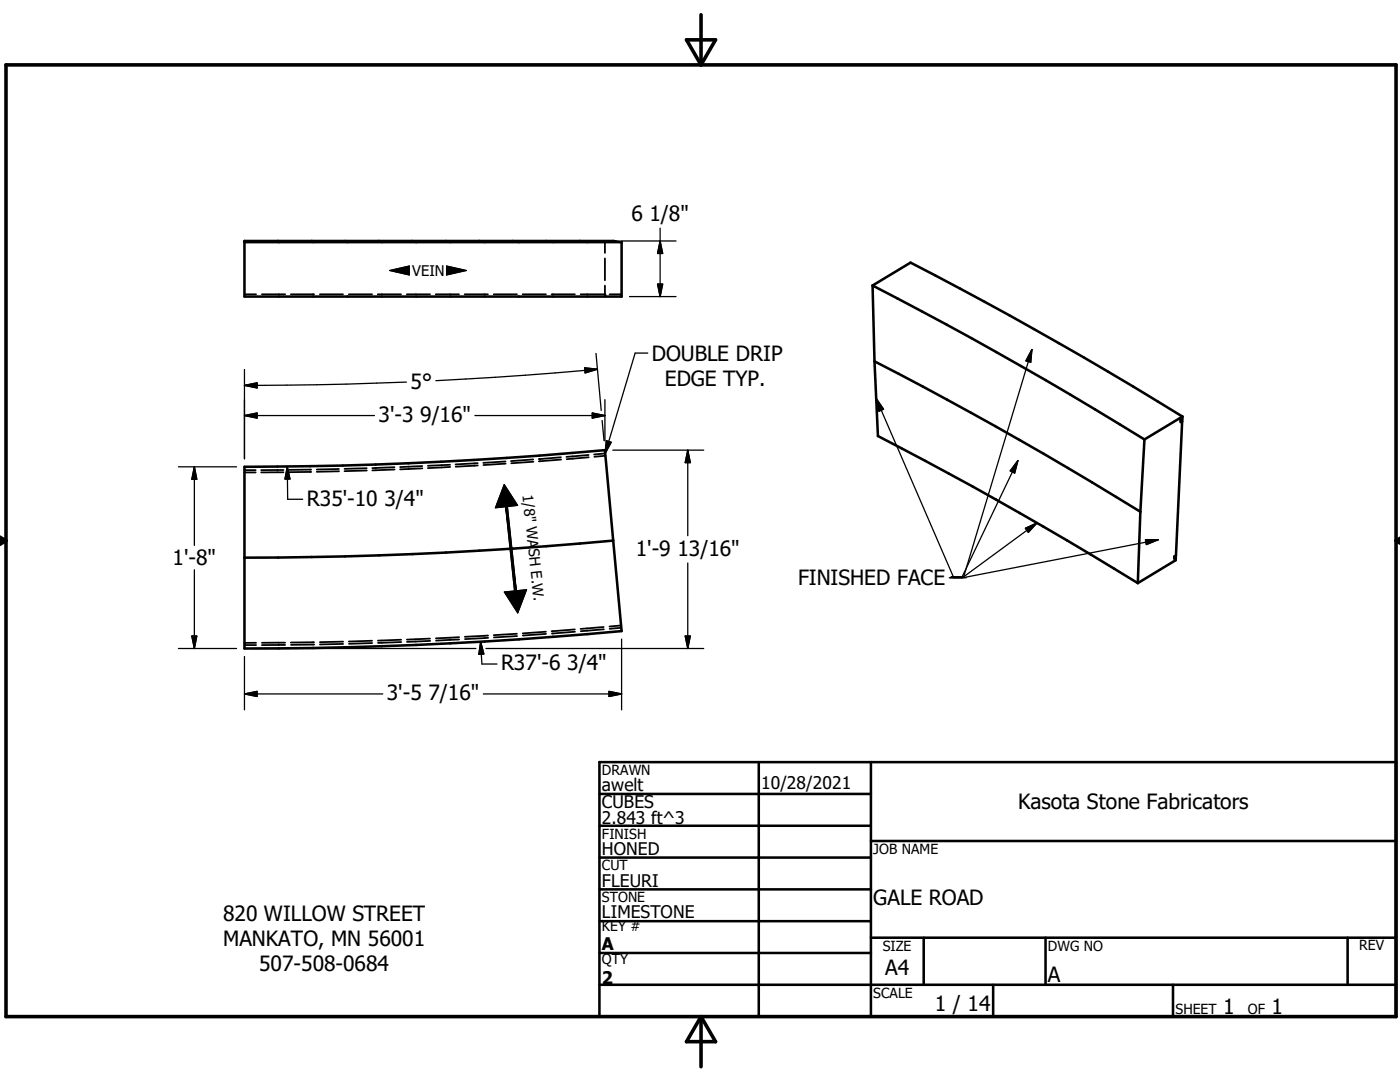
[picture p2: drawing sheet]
<svg xmlns="http://www.w3.org/2000/svg" width="279mm" height="216mm" viewBox="0 0 279 216" stroke-linecap="round" stroke-linejoin="round" font-family="sans-serif">
<g fill="none" stroke="#000" stroke-width=".36">
<path d="M48.8 58.7h2.3M52.3 58.7h4.6M58 58.7h4.7M63.8 58.7h4.7M69.6 58.7h4.7M75.4 58.7h4.6M81.2 58.7h4.6M87 58.7h4.6M92.7 58.7h4.7M98.5 58.7h4.7M104.3 58.7h4.6M110.1 58.7h4.6"/>
<path d="M115.9 58.7h4.6M120.7 51.6v4.3M120.7 57v2.2M120.8 58.7v.2M120.8 59v.2M121.3 48.2l-.6 .1v2.2M121.7 58.7h2.3v.2M122.4 48.1l-.6 .1M123.9 58.7v.2M123.9 59v.2M124 59v.2M48.8 94.3h2.2"/>
<path d="M48.8 93.8h2.2M56.6 94.2l-4.5 .1M56.6 93.8h-4.5M62.1 93.7l-4.4 .1M62.1 94.2h-4.4M67.6 93.6l-4.4 .1M67.7 94l-4.5 .1M73.2 93.4l-4.4 .2M73.2 93.9l-4.4 .1M78.7 93.2l-4.4 .2M78.8 93.7l-4.5 .2M84.3 93l-4.5 .2"/>
<path d="M84.3 93.5l-4.5 .2M89.8 92.7l-4.4 .2M89.8 93.2l-4.4 .2M95.3 92.4l-4.4 .3M95.4 92.9l-4.5 .2M100.9 92.1l-4.4 .3M100.9 92.5l-4.4 .3M106.4 91.7l-4.4 .3M106.5 92.1l-4.5 .3M111.9 91.2l-4.4 .4M112 91.7l-4.5 .4M117.5 90.8l-4.5 .4"/>
<path d="M117.5 91.2l-4.4 .4M120.8 90.5l-2.2 .2M120.8 90.9l-2.2 .2M48.8 128.7h2.3M51.1 128.3h-2.3M56.9 128.7h-4.6M56.9 128.2l-4.6 .1M62.7 128.2h-4.7M62.7 128.6l-4.6 .1M68.5 128.5l-4.7 .1M68.5 128l-4.7 .1M74.3 127.9l-4.7 .1"/>
<path d="M74.3 128.3l-4.7 .2M80 127.7l-4.6 .1M80.1 128.1l-4.7 .2M85.8 127.4l-4.6 .2M85.8 127.9l-4.6 .2M91.6 127.6l-4.6 .2M91.6 127.1l-4.6 .3M97.4 126.8l-4.6 .3M97.4 127.3l-4.6 .2M103.2 126.5l-4.7 .2M103.2 126.9l-4.6 .3M108.9 126.1l-4.6 .3"/>
<path d="M109 126.5l-4.7 .3M114.7 125.6l-4.6 .3M114.7 126.1l-4.6 .3M120.5 125.1l-4.6 .4M120.5 125.6l-4.6 .3M123.9 124.8l-2.3 .2M124 125.3l-2.3 .2"/>
</g>
<g fill="none" stroke="#000" stroke-width=".51">
<path d="M48.8 48.1h73.6l1.7 .2v10.9h-75.3zM48.8 48.3h75.3M174.1 57a799.6 799.6 0 0 1 54.3 30.7M174.1 57l.4 15.1M174.1 57l7.6-4.6a817.2 817.2 0 0 1 54.3 30.7M174.5 72.1a766.1 766.1 0 0 1 53.1 30M174.5 72.1l.7 14.9a784.3 784.3 0 0 1 51.9 29.4M48.8 93.1a803 803 0 0 0 71.9-3.3l3.4 36.1a820.6 820.6 0 0 1-75.3 3.5zM228.4 87.7l-.8 14.4M235.6 83.8v.4l.3-.2M235.6 83.8l.3 .2M235.9 84l-1.2 26.9-.3 .2v.4l.3-.2"/>
<path d="M236 83.1v.6l-.4 .1M236 83.1l-7.6 4.6M122.4 107.9a799.9 799.9 0 0 1-73.6 3.4M227.6 102.1l-.5 14.3M234.4 111.1l.3 .2M234.7 111.3l-.1 .5-7.5 4.6M119.6 158.4h54.2M119.6 152.1h159v50.8h-159zM151.4 152.1v50.8M173.8 152.1v50.8M119.6 164.8h54.2M119.6 171.1h54.2"/>
<path d="M119.6 177.5h54.2M173.8 167.8h104.8M119.6 183.8h54.2M119.6 190.2h54.2M119.6 196.5h159M173.8 187.1h104.8M184.3 187.1v9.4M198.2 196.5v6.4M208.7 187.1v9.4M234.1 196.5v6.4M268.9 187.1v9.4"/>
</g>
<path d="M77.8 54l3.9-.9v1.8zM89.1 53.1l3.9 .9-3.9 .9zM100.6 96.7l2.7 4.1-4.4 .5zM100.9 101.1h.4l1.7 16.8zM100.9 101.1l2.1 16.8h-.3zM100.7 118.1l4.4-.4-1.8 4.6z" fill="#000" stroke="#000" stroke-width=".2"/>
<path d="M1.2 12.9h277.4v190h-277.4zM137 7.9h5.8l-2.9 5zM139.9 2.9v10M-.1 107.9h1.3M-.1 107.2l1.3 .7M1.2 107.9l-1.2 .7M278.6 107.9h.8M278.6 107.9l.8 .5M279.4 107.4l-.8 .5M139.9 202.9v10M139.9 202.9l2.9 5h-5.8z" fill="none" stroke="#000" stroke-width=".71"/>
<g fill="none" stroke="#000" stroke-width=".25">
<path d="M77.8 54l3.9-.9v1.8zM89.1 53.1l3.9 .9-3.9 .9zM124 48.1h10.9M125.6 59.2h9.3M131.2 56.7h1l-.5 2.5zM131.7 45.5v13.7M131.7 48.1l.5 2.5h-1zM48.8 76.9l2.5-.5v1zM48.8 73.7v17.9M81.1 76.2l-17.9 .6-14.4 .1M116.7 73.4l2.5 .3-2.4 .7zM118.9 70.5l1.1 11.4"/>
<path d="M119.2 73.7l-14.3 1.2-17.9 1.1M120.7 79.7v8.3M129.3 70.5h-2.5l-6 20M174.9 79.5l15.4 35.8M174.9 79.5l1.4 2.1-.9 .5zM205.9 69.7l-13.6 45.4M205.9 69.7l-.2 2.6-1-.3zM35.6 93.1h11.6M38.8 93.1v15.7M38.8 93.1l.5 2.5h-1zM48.8 82.9l2.5-.5v1zM48.8 82.9h25.9"/>
<path d="M57.3 93.1l.1 6.5h3M57.3 93.1l.6 2.5h-1zM94.8 82.9h25.9M100.6 96.7l2.7 4.1-4.4 .5zM118.2 82.4l2.5 .5-2.5 .5zM120.2 83.9l.3 4M121 87.9l1 .3-1.2 2.3zM122.3 89.8h18.1M137.3 89.8v17.1M137.3 89.8l.5 2.5h-1.1zM203.1 91.9l-11.2 23.4M203.1 91.9l-.6 2.5-.9-.4z"/>
<path d="M38.8 113.7v15.7M100.7 118.1l4.4-.4-1.8 4.6zM100.9 101.1h.4l1.7 16.8h-.3zM137.3 112.3v17.1M189.4 115.3h3.4M189.8 115.1h2.5M204.6 105.4l2.4-1.1-1.8 1.9zM207 104.3l-14.7 10.8M228.6 107.7h2.5l-2.3 1zM231.1 107.7l-39 7.6M35.6 129.4h11.6M38.3 126.9h1l-.5 2.5z"/>
<path d="M48.8 138.5h27.6M48.8 138.5l2.5-.5v1zM48.8 131v10.6M50.4 129.4h44.6M95.9 128l.3 4.5h3M95.9 128l.7 2.5-1 .1zM96.5 138.5h27.6M97 129.4h43.4M121.5 138l2.6 .5-2.6 .5zM124.1 127.5v14.1M136.7 126.9h1.1l-.5 2.5z"/>
</g>
<g fill="#000" stroke="#000" stroke-width=".25">
<path d="M131.2 56.7h1l-.5 2.5zM131.7 48.1l.5 2.5h-1zM48.8 76.9l2.5-.5v1zM116.7 73.4l2.5 .3-2.4 .7zM205.9 69.7l-.2 2.6-1-.3zM38.8 93.1l.5 2.5h-1zM48.8 82.9l2.5-.5v1zM57.3 93.1l.6 2.5h-1zM118.2 82.4l2.5 .5-2.5 .5zM121 87.9l1 .3-1.2 2.3zM137.3 89.8l.5 2.5h-1.1zM174.9 79.5l1.4 2.1-.9 .5z"/>
<path d="M203.1 91.9l-.6 2.5-.9-.4zM204.6 105.4l2.4-1.1-1.8 1.9zM228.6 107.7h2.5l-2.3 1zM38.3 126.9h1l-.5 2.5zM48.8 138.5l2.5-.5v1zM95.9 128l.7 2.5-1 .1zM121.5 138l2.6 .5-2.6 .5zM136.7 126.9h1.1l-.5 2.5z"/>
</g>
<g font-size="4.2">
<text x="126" y="44.1">6 1/8&quot;</text>
<text x="81.9" y="77.6">5°</text>
<text x="130.1" y="72">DOUBLE DRIP</text>
<text x="132.7" y="77">EDGE TYP.</text>
<text x="75.6" y="84.2">3'-3 9/16&quot;</text>
<text x="61.2" y="100.9">R35'-10 3/4&quot;</text>
<text x="34.5" y="112.8">1'-8&quot;</text>
<text x="126.9" y="110.9">1'-9 13/16&quot;</text>
<text x="159.3" y="116.8">FINISHED FACE</text>
<text x="100" y="133.8">R37'-6 3/4&quot;</text>
<text x="77.2" y="139.7">3'-5 7/16&quot;</text>
<text x="203.2" y="161.5">Kasota Stone Fabricators</text>
<text x="44.5" y="183.7">820 WILLOW STREET</text>
<text x="174.3" y="180.5">GALE ROAD</text>
<text x="44.5" y="188.8">MANKATO, MN 56001</text>
<text x="51.7" y="193.8">507-508-0684</text>
<text x="176.7" y="194.6">A4</text>
<text x="209.1" y="196">A</text>
<text x="186.6" y="201.7">1 / 14</text>
<text x="244.1" y="202.3">1</text>
<text x="253.8" y="202.3">1</text>
</g>
<g font-size="3.5">
<text x="120.1" y="157.9">awelt</text>
<text x="120.1" y="161.2">CUBES</text>
<text x="151.9" y="157.4">10/28/2021</text>
<text x="120.1" y="164.4">2.843 ft^3</text>
<text x="120.1" y="170.6">HONED</text>
<text x="120.1" y="176.9">FLEURI</text>
<text x="120.1" y="183.3">LIMESTONE</text>
<text x="120.1" y="189.7">A</text>
<text x="120.1" y="196.4">2</text>
</g>
<g font-size="2.9">
<text x="82.3" y="55">VEIN</text>
<text x="104.3" y="98.8" transform="rotate(84 104.3 98.8)">1/8&quot; WASH E.W.</text>
</g>
<g font-size="2.8">
<text x="120.1" y="154.6">DRAWN</text>
<text x="120.1" y="167.3">FINISH</text>
<text x="120.1" y="173.7">CUT</text>
<text x="174.3" y="170.4">JOB NAME</text>
<text x="120.1" y="180">STONE</text>
<text x="120.1" y="185.8">KEY #</text>
<text x="176.2" y="189.7">SIZE</text>
<text x="209.1" y="189.7">DWG NO</text>
<text x="271.3" y="189.7">REV</text>
<text x="120.1" y="192.4">QTY</text>
<text x="174.3" y="199.1">SCALE</text>
<text x="234.6" y="202.3">SHEET</text>
<text x="249" y="202.3">OF</text>
</g>
</svg>
